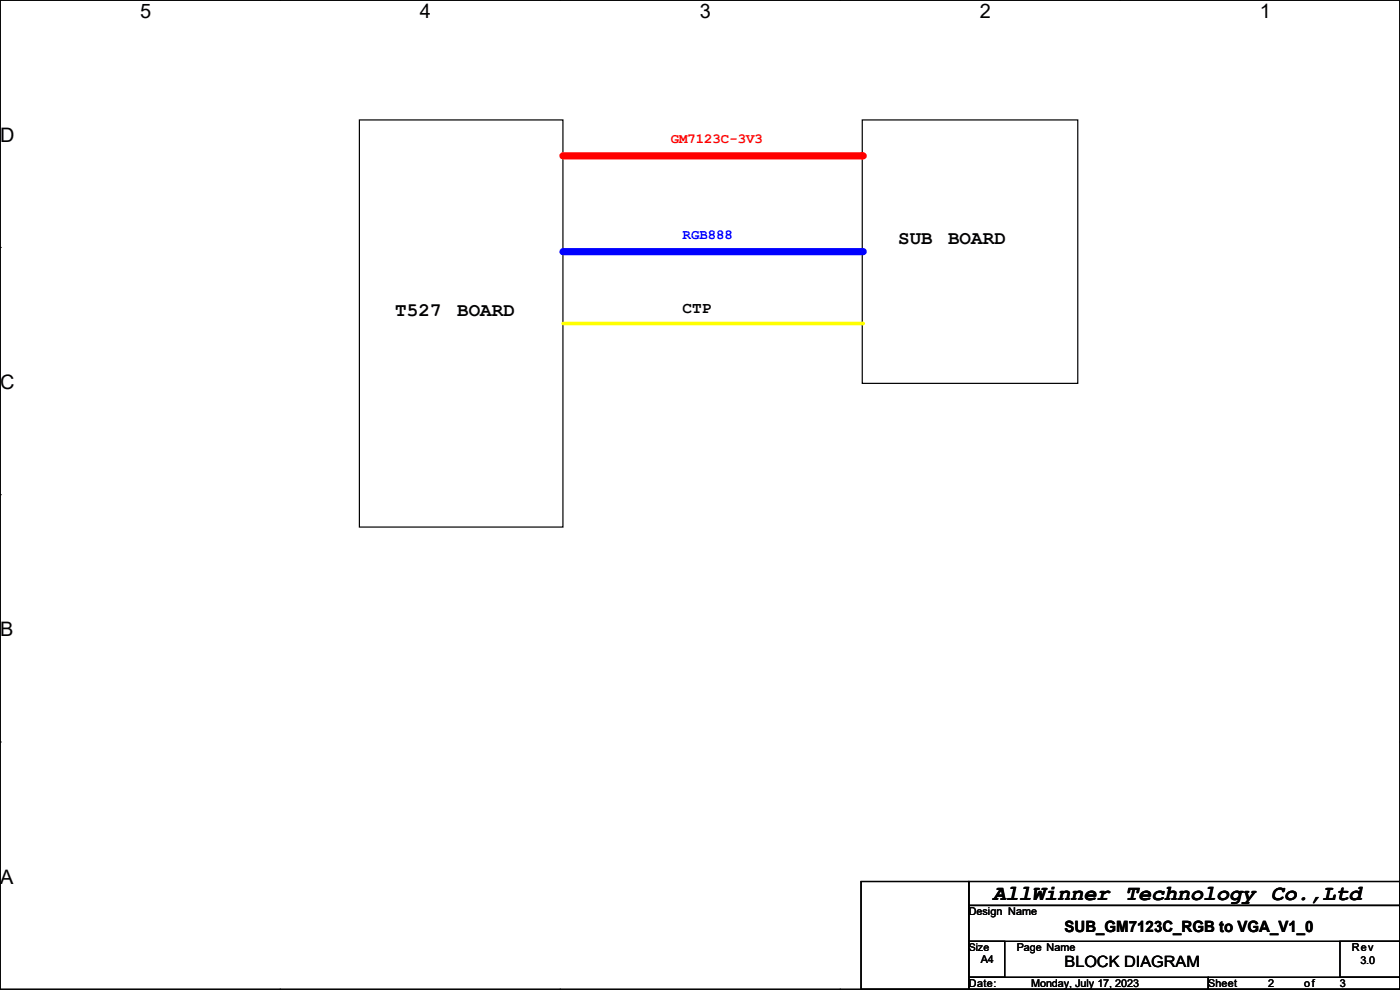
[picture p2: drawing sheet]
<svg xmlns="http://www.w3.org/2000/svg" width="297mm" height="210mm" viewBox="0 0 297 210" stroke-linecap="round" stroke-linejoin="round" font-family="sans-serif">
<g fill="none" stroke="#000" stroke-width=".25">
<path d="M0 0h297v209.8h-297zM59.4 0h.1M118.8 0h.1M178.2 0h.1M237.6 0h.1M76.2 25.4h43.2v86.4h-43.2zM182.9 25.4h45.7v55.9h-45.7zM0 52.5h.1M297 52.5h.1M0 104.9h.1M297 104.9h.1M0 157.4h.1"/>
<path d="M297 157.4h.1M59.4 209.8h.1M118.8 209.8h.1M178.2 209.8h.1M237.6 209.8h.1"/>
</g>
<path d="M0 104.9h.1" fill="none" stroke="#000" stroke-width=".21"/>
<path d="M119.4 53.4h63.5" fill="none" stroke="#00f" stroke-width="1.5"/>
<circle cx="182.9" cy="53.4" r=".76" fill="#00f"/>
<path d="M119.4 33.1h63.5" fill="none" stroke="#f00" stroke-width="1.5"/>
<circle cx="182.9" cy="33.1" r=".76" fill="#f00"/>
<path d="M119.4 68.6h63.5" fill="none" stroke="#ff0" stroke-width=".76"/>
<circle cx="182.9" cy="68.6" r=".38" fill="#ff0"/>
<path d="M182.7 187h22.8v22.8h-22.8zM205.5 187h91.5v5.1h-91.5zM205.5 192.1h91.5v7.6h-91.5zM205.5 199.7h7.6v7.6h-7.6zM284.3 199.7h12.7v7.6h-12.7zM205.5 207.3h50.8v2.5h-50.8zM256.3 207.3h40.7v2.5h-40.7z" fill="none" stroke="#000" stroke-width=".25"/>
<text font-size="4.6" x="210.6" y="190.8">AllWinner Technology Co.,Ltd</text>
<g font-size="4.2">
<text x="29.7" y="3.9">5</text>
<text x="89.1" y="3.9">4</text>
<text x="148.5" y="3.9">3</text>
<text x="207.9" y="3.9">2</text>
<text x="267.3" y="3.9">1</text>
<text x="0" y="30.1">D</text>
<text x="0" y="82.5">C</text>
<text x="0" y="135">B</text>
<text x="0" y="187.4">A</text>
<text x="297" y="187.4">A</text>
</g>
<g font-size="4.1">
<text x="190.5" y="51.7">SUB</text>
<text x="201.1" y="51.7">BOARD</text>
<text x="83.9" y="67">T527</text>
<text x="97" y="67">BOARD</text>
</g>
<text font-size="3.4" x="144.8" y="66.3">CTP</text>
<g font-size="3.3">
<text x="225.8" y="197.7">SUB_GM7123C_RGB to VGA_V1_0</text>
<text x="225.8" y="205.2">BLOCK DIAGRAM</text>
</g>
<text font-size="3" fill="#f00" x="142.3" y="30.4">GM7123C-3V3</text>
<text font-size="3" fill="#00f" x="144.8" y="50.8">RGB888</text>
<g font-size="2.3">
<text x="205.5" y="194.1">Design Name</text>
<text x="215.7" y="201.8">Page Name</text>
<text x="286.8" y="201.8">Rev</text>
<text x="205.5" y="209.4">Date:</text>
<text x="208.1" y="204.3">A4</text>
<text x="218.7" y="209.4">Monday, July 17, 2023</text>
<text x="256.3" y="209.4">Sheet</text>
<text x="269" y="209.4">2</text>
<text x="276.6" y="209.4">of</text>
<text x="284.3" y="209.4">3</text>
<text x="288.6" y="204.6">3.0</text>
</g>
<text font-size="2.2" x="205.5" y="201.7">Size</text>
</svg>
